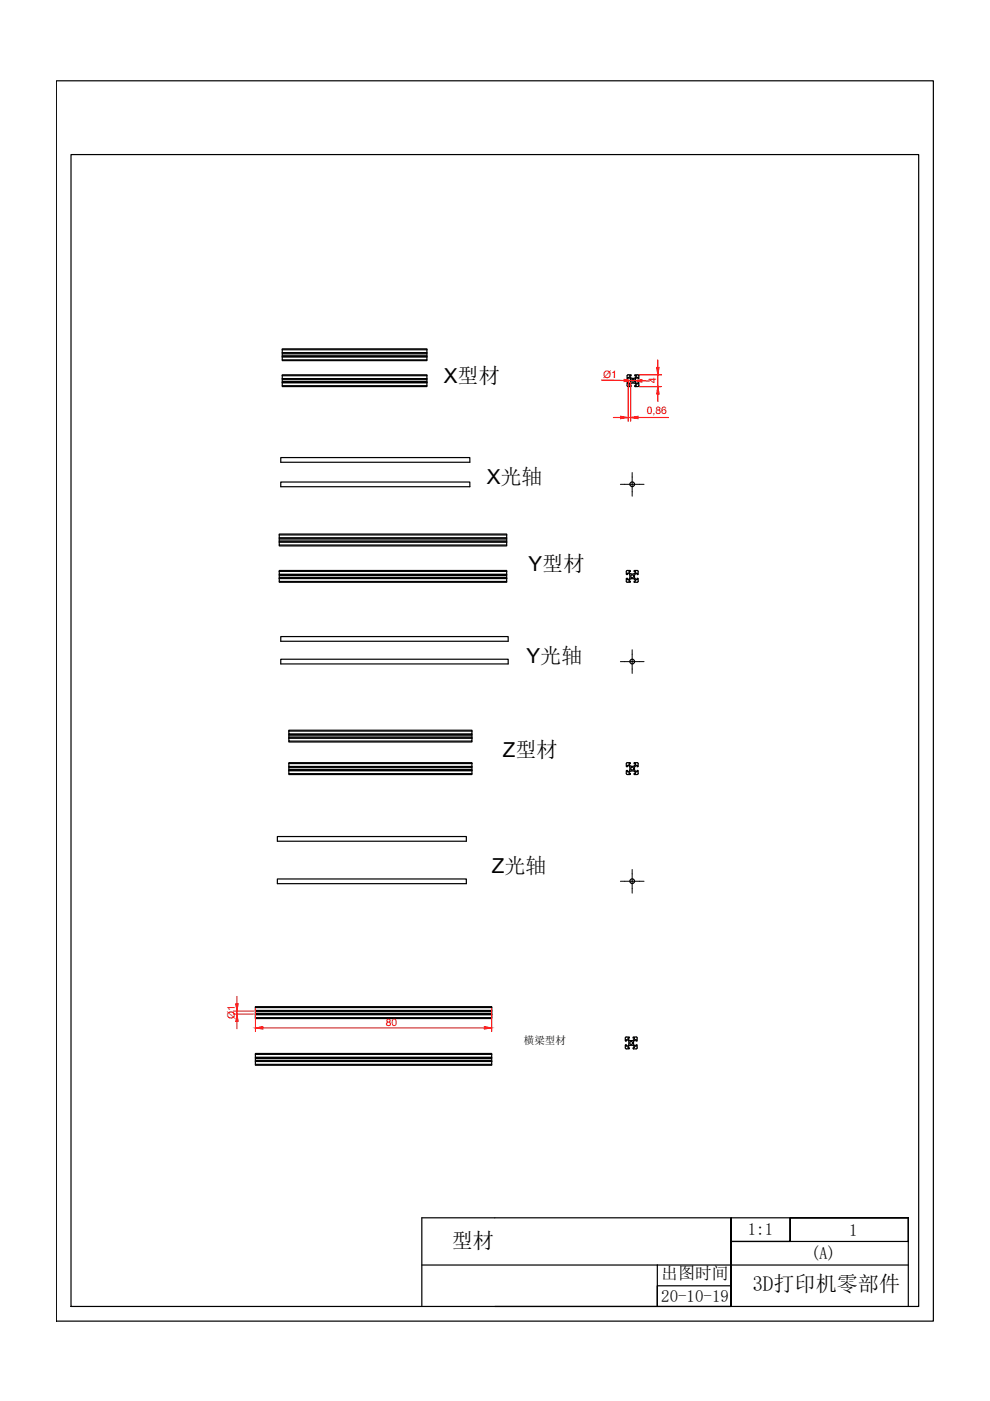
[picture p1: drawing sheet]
<svg xmlns="http://www.w3.org/2000/svg" width="210mm" height="297mm" viewBox="0 0 210 297" stroke-linecap="round" stroke-linejoin="round" font-family="sans-serif">
<!-- layer: 0 -->
<g fill="none" stroke="#000" stroke-width=".25">
<path d="M11.9 17.1h186v263h-186zM15.1 32.8h179.7v244.2h-179.7zM59.8 79.7v-.2h30.7v.2M59.8 79.7v.6h30.7v-.6M59.8 74.2v-.2h30.7v.2M59.8 74.2v.6h30.7v-.6M59.8 75.7v.6h30.7v-.6M59.8 76.3v.2h30.7v-.2M59.8 74.8h30.7M59.8 75.7h30.7M59.8 74.8v.2h30.7v-.2M59.8 75.6v-.2h30.7v.2"/>
<path d="M59.8 79.7h30.7M59.8 75v.4M59.8 74.2h30.7M90.5 75v.4M133 79.7v.6h.2v-.3h.2a.83 .83 0 0 1 .2 1.2M133 79.6l.2-.1h.6v.2h-.3l.2 .4M59.5 97h40.1v1h-40.1zM59.8 81.2v.6h30.7v-.6M59.8 81.8v.2h30.7v-.2M59.8 81.2h30.7M59.8 80.3h30.7M59.8 80.3v.2h30.7v-.2"/>
<path d="M59.8 81.1v-.2h30.7v.2M59.8 80.5v.4M90.5 80.5v.4M133.6 81.2l-.4 .2v-.3h-.2v.7M133.7 81.3l-.2 .4h.3v.3h-.7l-.1-.2M133.8 80.1l.2 .1M134 80.2h.4M134.7 80.1l.2-.4h-.3v-.2h.8l.1 .8h-.3v-.3l-.4 .2M134.7 80.1l-.3 .1M134.8 81.2l.4 .2v-.3l.3 .1-.1 .7-.8 .1v-.3h.3v-.2a.83 .83 0 0 0-1.1-.2M134.8 80.2l-.1 .7 .1 .3M59.2 113.4v-.2h48.2v.2"/>
<path d="M59.2 113.4v.6h48.2v-.6M59.2 114.9v.7h48.2v-.7M59.2 115.6v.1h48.2v-.1M59.2 114h48.2M59.2 114.9h48.2M59.2 114.1v.2h48.2v-.2M59.2 114.9v-.2h48.2v.2M59.2 114.3v.4M59.2 113.4h48.2M59.5 102.2h40.1v1h-40.1zM107.4 114.3v.4M59.2 121.1v-.1h48.2v.1"/>
<path d="M59.2 121.1v.7h48.2v-.7M59.2 122.7v.6h48.2v-.6M59.2 123.3v.2h48.2v-.2M59.2 122.7h48.2M59.2 121.8h48.2M59.2 121.8v.2h48.2v-.2M59.2 122.6v-.2h48.2v.2M59.2 121.1h48.2M59.2 122v.4M59.5 139.8h48.2v1h-48.2zM59.5 135h48.2v1h-48.2zM107.4 122v.4"/>
<path d="M132.8 121.1v.7h.2v-.3l.4 .2M132.8 121.1l.2-.1h.6l.1 .2h-.3l.2 .4 .6 .1 .3-.1M133.4 122.7l-.4 .2v-.3h-.2v.7M133.5 121.7l.1 .3M133.5 122v.4M133.6 122.4l-.1 .3M134.5 121.6l.2-.2v-.2h-.3l.1-.2h.8l-.1 .8h-.1v-.3a.7 .7 0 0 0-.6 .7 .7 .7 0 0 0 .6 .7v-.3h.1l.1 .8-.8 .1-.1-.3h.3l-.2-.4M134.5 122.8l-.2-.1a.78 .78 0 0 0-.9 .3v.2h.3l-.1 .3h-.6l-.2-.2M61.2 155v-.2h38.9v.2M61.2 155v.6h38.9v-.6M61.2 156.5v.6h38.9v-.6M61.2 157.1v.2h38.9v-.2"/>
<path d="M61.2 155.6h38.9M61.2 156.5h38.9M61.2 155.7v.2h38.9v-.2M61.2 156.4v-.1h38.9v.1M61.2 155.9v.4M61.2 155h38.9M100.1 155.9v.4M58.8 177.4h40.1v1h-40.1zM61.2 161.9v-.2h38.9v.2M61.2 161.9v.6h38.9v-.6M61.2 163.4v.6h38.9v-.6M61.2 164v.2h38.9v-.2"/>
<path d="M61.2 163.4h38.9M61.2 162.5h38.9M61.2 163.4v-.2h38.9v.2M61.2 162.6v.2h38.9v-.2M61.2 161.9h38.9M61.2 162.8v.4M100.1 162.8v.4M132.8 161.9v.7h.2v-.3l.4 .2M132.8 161.9l.2-.2h.6l.1 .2h-.3l.2 .5 .6 .1 .3-.1M133.4 163.4l-.4 .2v-.2h-.2v.6M133.5 162.5l.1 .2M133.5 162.8v.4"/>
<path d="M133.6 163.6l-.2 .4h.3l-.1 .2h-.6l-.2-.2M133.6 163.1l-.1 .3M133.8 163.5h.4M133.9 163.4l-.3 .1M134.3 163.4l.2 .1M134.5 163.6l.2 .2v.2h-.3l.1 .2h.6l.2-.2M134.5 162.4l.2-.3v-.2h-.3l.1-.2 .8 .1v.7l-.2 .1v-.3l-.5 .2M134.5 162.8l.1 .5 .3 .3h.2v-.2h.2v.6M134.7 162.5l-.2 .2M58.8 186.4h40.1v1h-40.1zM54.2 213.6v-.2h50.1v.2M54.2 213.6v.6h50.1v-.6"/>
<path d="M54.2 215.1v.7h50.1v-.7M54.2 215.8v.1h50.1v-.1M54.2 214.2h50.1M54.2 215.1h50.1M54.2 214.3v.2h50.1v-.2M54.2 215.1v-.2h50.1v.2M54.2 214.5v.4M54.2 213.6h50.1M104.3 214.5v.4M54.2 223.5v-.1h50.1v.1M54.2 223.5v.7h50.1v-.7M54.2 225.1v.6h50.1v-.6"/>
<path d="M54.2 225.7v.2h50.1v-.2M54.2 225.1h50.1M54.2 224.2h50.1M54.2 225v-.2h50.1v.2M54.2 224.2v.2h50.1v-.2M54.2 223.5h50.1M54.2 224.4v.4M104.3 224.4v.4M132.6 220.1v.6h.2v-.3h.2l.4 .5M132.6 220l.2-.1h.6v.2h-.3l.3 .4 .6 .1 .3-.1M133.2 221.6l-.4 .2v-.3h-.2v.7M133.3 220.9v.4"/>
<path d="M133.4 221.3l-.2 .3M134.3 221.7l-.3-.1a.78 .78 0 0 0-.9 .3v.3h.3v.2h-.6l-.2-.2M134.3 221.3l.1 .3M134.4 221.6l.5 .2v-.3l.2 .1-.1 .7-.7 .1-.1-.2h.3l-.2-.5M135.1 220l-.2-.1h-.6l-.1 .2h.3l-.2 .4M135.1 220.1v.6h-.2v-.3h-.3l-.2 .4-.1 .5M89.4 277v-18.8h78.1v5h25.1v-5v18.8M89.4 268.2h65.6M139.4 268.2v8.8v-4.4h15.6M192.6 268.2h-37.6v8.8v-13.8h12.5v-5h25.1h-25.1v5h-12.5v-5v18.8h-50.1"/>
<circle cx="134.2" cy="80.7" r=".31"/>
<circle cx="134" cy="102.7" r=".5"/>
<circle cx="134" cy="122.2" r=".31"/>
<circle cx="134" cy="140.3" r=".5"/>
<circle cx="134" cy="163" r=".31"/>
<circle cx="134" cy="186.8" r=".5"/>
<circle cx="133.8" cy="221.1" r=".31"/>
</g>
<path d="M131.5 102.7h5.1M134 100.2v5M134 137.8v5M131.5 140.3h5.1M131.5 186.8h5.1M134 184.3v5.1" fill="none" stroke="#000" stroke-width=".21"/>
<g fill="none" stroke="#f00" stroke-width=".25">
<path d="M135.5 79.5h4.8M139.5 76.3v1.6M139.5 79.5v2.5M127.6 80.6l4.7 .1M130.1 88.5h1.5M133.2 80.7v8.6M133.2 88.5h.5M133.7 81.1v8.2M133.9 80.7h.6M135.3 88.5h6.4M135.5 82h4.8M136.1 80.7l1.6 .1"/>
<path d="M139.5 83.5v1.6"/>
</g>
<g fill="#f00" stroke="#f00" stroke-width=".21">
<path d="M139.2 77.9h.5l-.2 1.6z"/>
<path d="M139.5 82l.2 1.5h-.5z"/>
<path d="M134.5 80.7l1.6-.2v.5z"/>
<path d="M132.3 80.4l1.6 .3-1.6 .2z"/>
<path d="M131.6 88.3l1.6 .2-1.6 .3z"/>
<path d="M133.7 88.5l1.6-.2v.5z"/>
<path d="M50 212.8h.5l-.3 1.6z"/>
<path d="M50.2 215l.3 1.6h-.5z"/>
<path d="M54.2 217.9l1.5-.2v.5z"/>
<path d="M102.7 217.7l1.6 .2-1.6 .3z"/>
</g>
<path d="M49.5 214.4h4.3M49.5 215h4.3M50.2 211.3v1.5M50.2 214.4v.6M50.2 216.6v1.5M54.2 213.8v4.9M55.7 217.9h47M104.3 213.8v4.9" fill="none" stroke="#f00" stroke-width=".21"/>
<g font-size="4.5">
<text x="95.8" y="264.5">型材</text>
<text x="159.5" y="273.8">3D打印机零部件</text>
</g>
<g font-size="4.4">
<text x="94.1" y="81.2">X型材</text>
<text x="103.2" y="102.7">X光轴</text>
<text x="112.1" y="121.2">Y型材</text>
<text x="111.6" y="140.6">Y光轴</text>
<text x="106.6" y="160.5">Z型材</text>
<text x="104.3" y="185.1">Z光轴</text>
</g>
<g font-size="3.6">
<text x="158.5" y="261.9">1:1</text>
<text x="180.1" y="262.1">1</text>
<text x="171.9" y="266.9">(A)</text>
<text x="140.2" y="271.1">出图时间</text>
<text x="140.2" y="276">20-10-19</text>
</g>
<g font-size="2.2" fill="#f00">
<text x="127.9" y="80.1" transform="rotate(1 127.9 80.1)">Ø1</text>
<text x="139.1" y="81.3" transform="rotate(-90 139.1 81.3)">4</text>
<text x="137.1" y="87.8">0,86</text>
<text x="49.8" y="216" transform="rotate(-90 49.8 216)">Ø1</text>
<text x="81.8" y="217.5">80</text>
</g>
<text font-size="2.2" x="111.1" y="221.3">横梁型材</text>
</svg>
